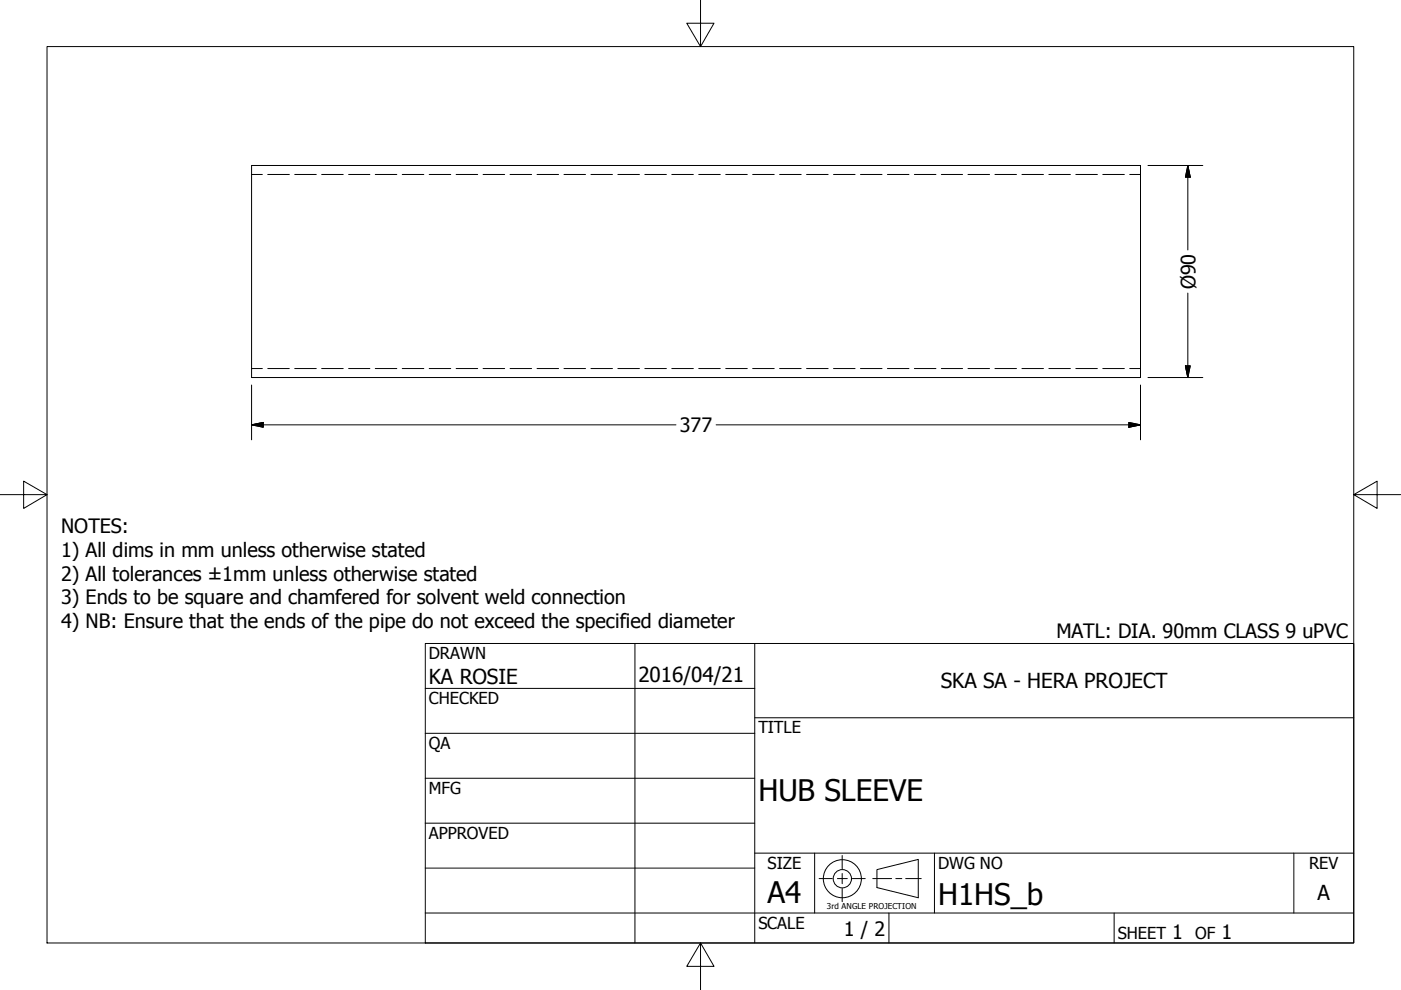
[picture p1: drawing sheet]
<svg xmlns="http://www.w3.org/2000/svg" width="297mm" height="210mm" viewBox="0 0 297 210" stroke-linecap="round" stroke-linejoin="round" font-family="sans-serif">
<!-- layer: Visible (ANSI) -->
<path d="M53.3 35.1h188.5v44.9h-188.5z" fill="none" stroke="#000" stroke-width=".21"/>
<!-- layer: Hidden (ANSI) -->
<g fill="none" stroke="#000" stroke-width=".21">
<path d="M53.3 37h2.3M56.8 37h4.5M62.5 37h4.6M68.2 37h4.6M73.9 37h4.5M79.6 37h4.5M85.3 37h4.6M91 37h4.6M96.7 37h4.6M102.4 37h4.6M108.1 37h4.6M113.9 37h4.5"/>
<path d="M119.6 37h4.5M125.3 37h4.6M131 37h4.6M136.7 37h4.6M142.4 37h4.6M148.1 37h4.6M153.9 37h4.5M159.6 37h4.5M165.3 37h4.6M171 37h4.6M176.7 37h4.6M182.4 37h4.6"/>
<path d="M188.2 37h4.5M193.9 37h4.5M199.6 37h4.5M205.2 37h4.6M210.9 37h4.6M216.7 37h4.5M222.4 37h4.5M228.1 37h4.6M233.8 37h4.6M239.5 37h2.3M53.3 78.1h2.3M56.8 78.1h4.5"/>
<path d="M62.5 78.1h4.6M68.2 78.1h4.6M73.9 78.1h4.5M79.6 78.1h4.5M85.3 78.1h4.6M91 78.1h4.6M96.7 78.1h4.6M102.4 78.1h4.6M108.1 78.1h4.6M113.9 78.1h4.5M119.6 78.1h4.5M125.3 78.1h4.6"/>
<path d="M131 78.1h4.6M136.7 78.1h4.6M142.4 78.1h4.6M148.1 78.1h4.6M153.9 78.1h4.5M159.6 78.1h4.5M165.3 78.1h4.6M171 78.1h4.6M176.7 78.1h4.6M182.4 78.1h4.6M188.2 78.1h4.5M193.9 78.1h4.5"/>
<path d="M199.6 78.1h4.5M205.2 78.1h4.6M210.9 78.1h4.6M216.7 78.1h4.5M222.4 78.1h4.5M228.1 78.1h4.6M233.8 78.1h4.6M239.5 78.1h2.3"/>
</g>
<!-- layer: Border (ANSI) -->
<path d="M148.5 -.1v10l-2.9-5h5.8l-2.9 5M10 9.9h277v190h-277zM0 104.9h10l-5-2.9v5.8l5-2.9M287 104.9l5 2.9v-5.8l-5 2.9h10M148.5 199.9l2.9 5h-5.8l2.9-5v10" fill="none" stroke="#000" stroke-width=".21"/>
<!-- layer: Title (ANSI) -->
<g fill="none" stroke="#000" stroke-width=".21">
<path d="M90.2 136.4h196.8v63.5h-196.8zM134.6 136.4v63.5M160 136.4v63.5M90.2 146h69.8M90.2 155.5h69.8M160 152.2h127M90.2 165h69.8M90.2 174.5h69.8M90.2 193.6h196.8M90.2 184.1h69.8M160 180.9h127M172.7 180.9v12.7"/>
<path d="M188.5 193.6v6.3M198.1 180.9v12.7M236.2 193.6v6.3M274.3 180.9v12.7"/>
</g>
<!-- layer: Sketch Geometry (ANSI) -->
<g fill="none" stroke="#000" stroke-width=".21">
<path d="M173.7 186.3h2.8M177.5 186.3h2.1M178.6 181.4v2.8M178.6 185.2v2.2M178.6 188.4v2.8M180.7 186.3h2.8M185 186.3h4M185.9 184.4l8.8-2.2v8.1l-8.8-2.1zM189.9 186.3h1.3M192 186.3h3.3"/>
<circle cx="178.6" cy="186.3" r="4"/>
<circle cx="178.6" cy="186.3" r="1.94"/>
</g>
<!-- layer: Dimension (ANSI) -->
<path d="M243.4 35.1h11.6M251.8 35.1l.5 2.5h-1zM251.8 35.1v17.9M251.3 77.6h1l-.5 2.4zM251.8 62.1v17.9M53.3 90.1l2.5-.5v1zM53.3 90.1h90M53.3 81.6v11.7M151.8 90.1h90M239.3 89.6l2.5 .5-2.5 .5zM241.8 81.6v11.7M243.4 80h11.6" fill="none" stroke="#000" stroke-width=".21"/>
<path d="M251.8 35.1l.5 2.5zM251.8 35.1l.5 2.5h-1zM251.3 77.6l.5 2.4zM251.3 77.6h1l-.5 2.4zM53.3 90.1l2.5-.5zM53.3 90.1l2.5-.5v1zM239.3 90.6l2.5-.5zM239.3 89.6l2.5 .5-2.5 .5z" fill="#000" stroke="#000" stroke-width=".21"/>
<g font-size="6.3">
<text x="160.8" y="169.8">HUB SLEEVE</text>
<text x="162.8" y="191.4">A4</text>
<text x="198.9" y="191.9">H1HS_b</text>
</g>
<g font-size="4.4">
<text x="90.9" y="145.1">KA ROSIE</text>
<text x="135.4" y="144.5">2016/04/21</text>
<text x="199.5" y="145.9">SKA SA - HERA PROJECT</text>
<text x="279.3" y="190.7">A</text>
</g>
<g font-size="4.2">
<text x="253.5" y="61.3" transform="rotate(-90 253.5 61.3)">Ø90</text>
<text x="144.1" y="91.6">377</text>
<text x="13" y="113.1">NOTES:</text>
<text x="13" y="118.1">1) All dims in mm unless otherwise stated</text>
<text x="13" y="123.1">2) All tolerances ±1mm unless otherwise stated</text>
<text x="13" y="128.1">3) Ends to be square and chamfered for solvent weld connection</text>
<text x="13" y="133.1">4) NB: Ensure that the ends of the pipe do not exceed the specified diameter</text>
<text x="224" y="135.4">MATL: DIA. 90mm CLASS 9 uPVC</text>
<text x="178.9" y="198.5">1 / 2</text>
<text x="248.5" y="199.1">1</text>
<text x="259" y="199.1">1</text>
</g>
<g font-size="3.5">
<text x="90.9" y="139.7">DRAWN</text>
<text x="90.9" y="149.3">CHECKED</text>
<text x="160.8" y="155.5">TITLE</text>
<text x="90.9" y="158.8">QA</text>
<text x="90.9" y="168.3">MFG</text>
<text x="90.9" y="177.8">APPROVED</text>
<text x="162.8" y="184.2">SIZE</text>
<text x="198.9" y="184.2">DWG NO</text>
<text x="277.6" y="184.2">REV</text>
<text x="160.8" y="196.9">SCALE</text>
<text x="237" y="199.1">SHEET</text>
<text x="253.4" y="199.1">OF</text>
</g>
<text font-size="1.7" x="175.3" y="192.7">3rd ANGLE PROJECTION</text>
</svg>
